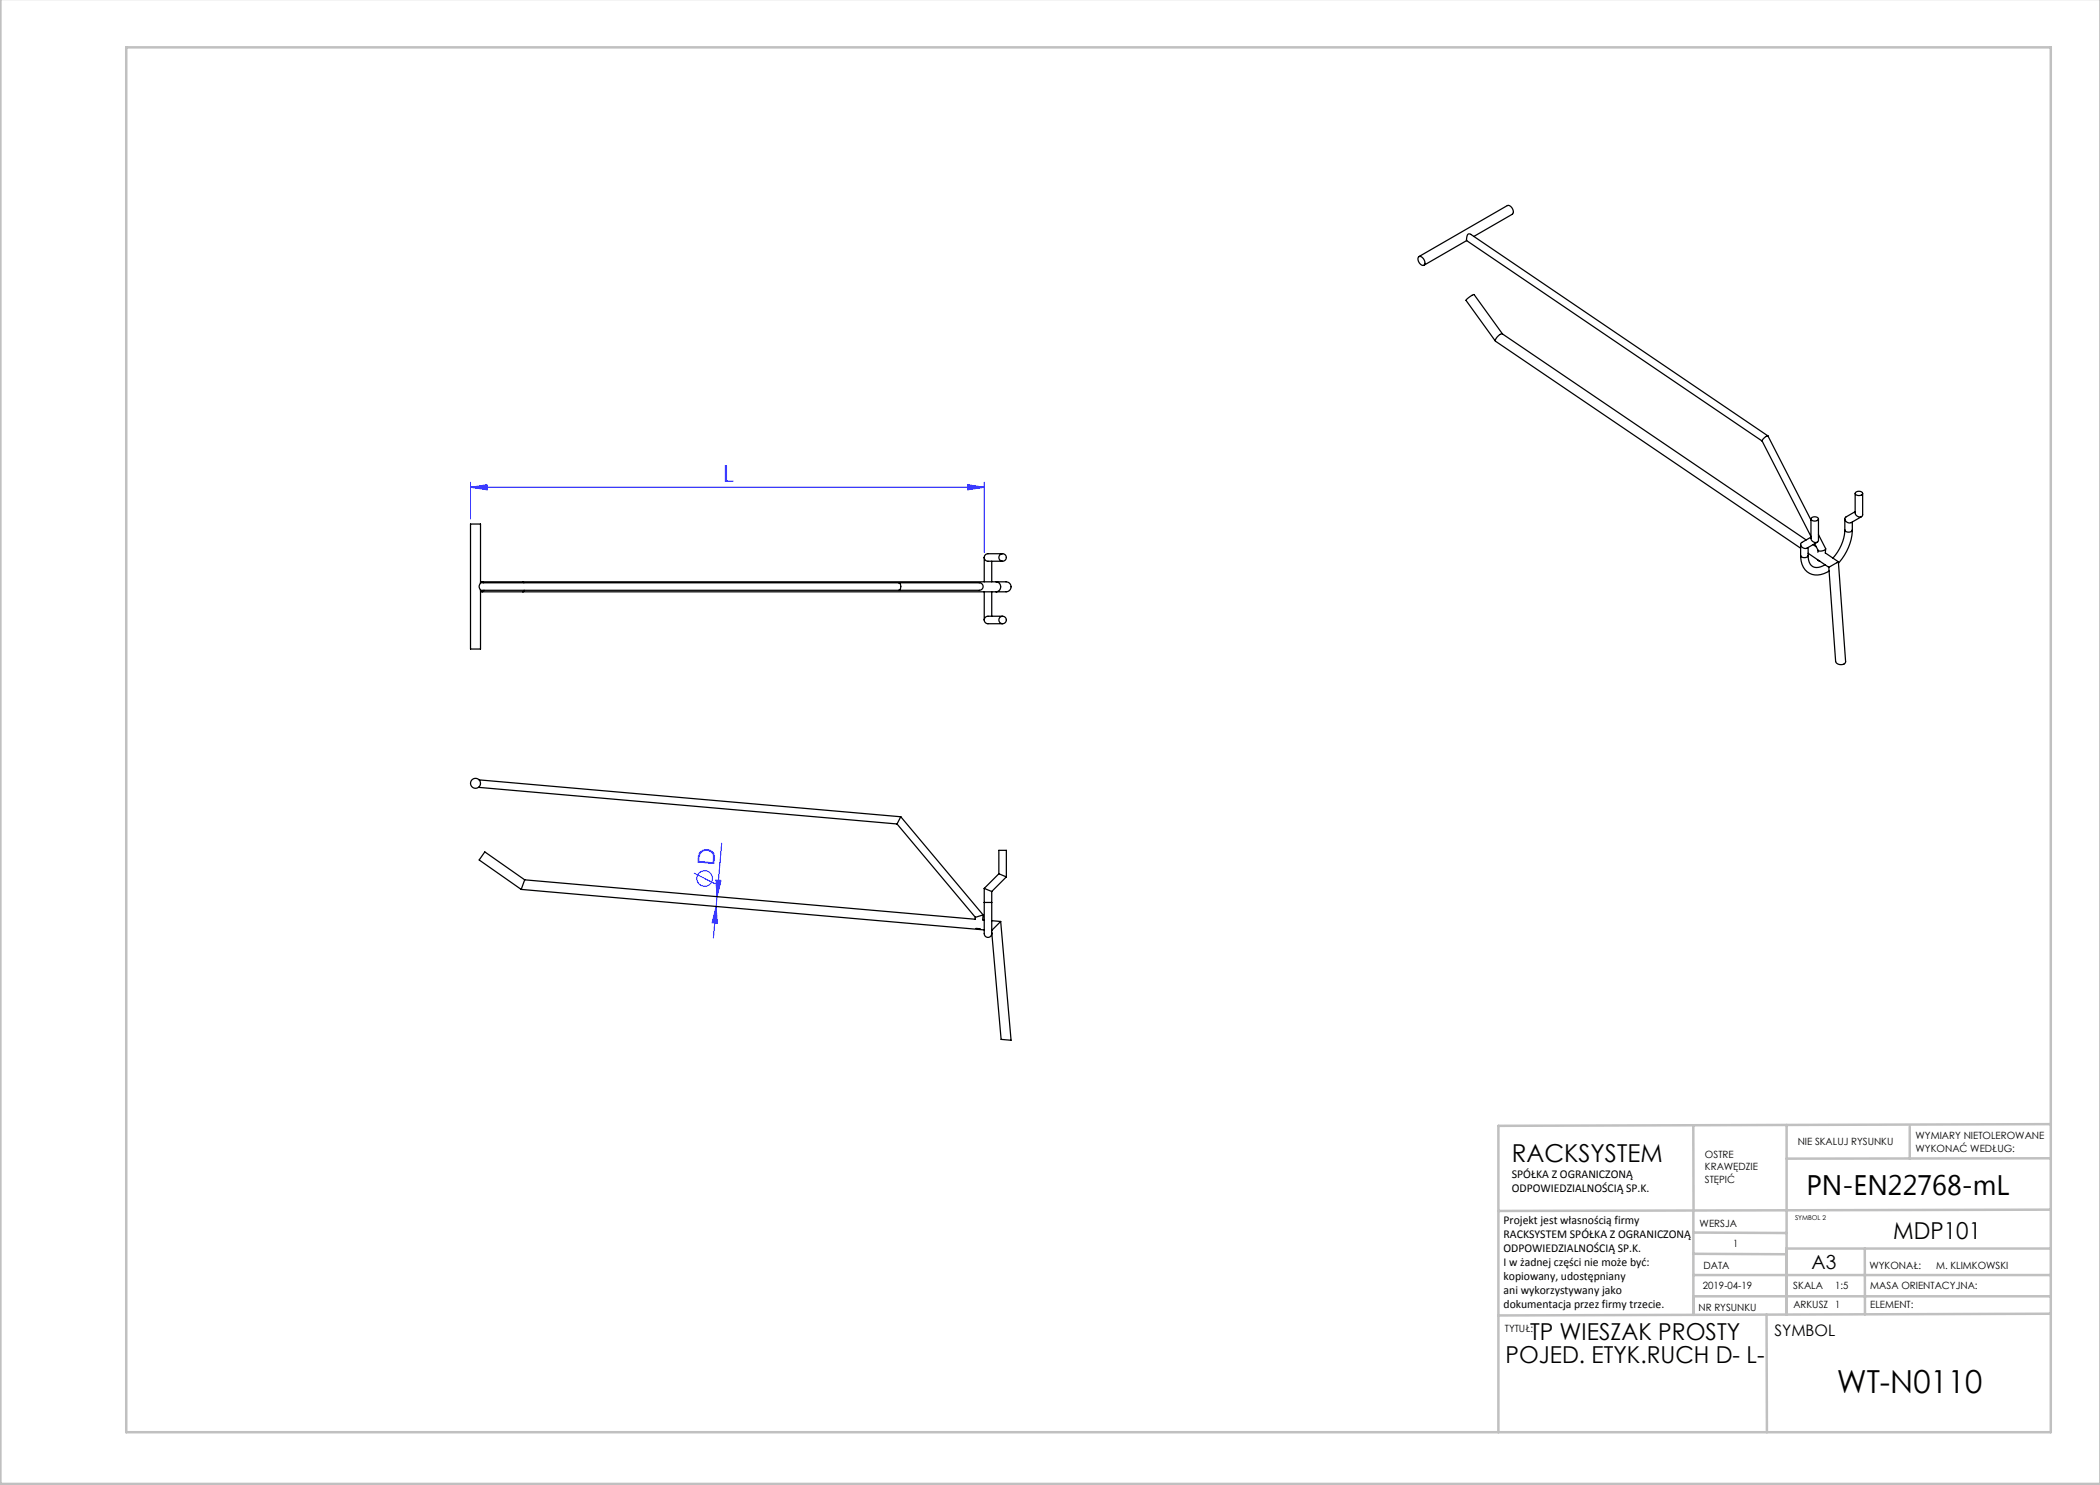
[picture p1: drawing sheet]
<svg xmlns="http://www.w3.org/2000/svg" width="420mm" height="297mm" viewBox="0 0 420 297" stroke-linecap="round" stroke-linejoin="round" font-family="sans-serif">
<g fill="none" stroke="#00f" stroke-width=".2">
<path d="M94.1 97.5l3.3-.6v1.1zM94.1 96.5v7.3M94.1 97.5h102.7M193.5 96.9l3.3 .6-3.3 .5zM196.8 96.5v14M138.8 174.6l4.3 2.2M143.2 176l1 .1-.8 3.2zM144.3 168.6l-1.6 19M143.2 181.3l.2 3.3-1-.1z"/>
<circle cx="140.9" cy="175.7" r="1.56"/>
</g>
<g fill="none" stroke="#c0c0c0" stroke-width=".5">
<path d="M.1 -.1v296.9h419.9M25.2 9.5h385v276.9h-385zM338.7 225.2v16.9M357.3 225v37.9M382 225.4v6.3M410.1 224.8l-110.4 .4v61.2M410.1 231.7h-52.8M338.7 259.3h71.5M338.7 255h71.5M338.7 250.8l18.6 .1M338.7 246.5l18.6 .1M338.7 242.1v20.9"/>
<path d="M373 249.7v13.2M410.1 241.9l-110.4 .3M410.2 249.7h-52.9v13.2M353.3 262.9l.1 23.5M410.2 262.7l-110.5 .4"/>
</g>
<g fill="#00f">
<path d="M193.5 96.9l3.3 .6-3.3 .5zM94.1 97.5l3.3-.6v1.1z"/>
<path d="M143.2 176l1 .1-.8 3.2zM143.2 181.3l.2 3.3-1-.1z"/>
</g>
<g fill="none" stroke="#000" stroke-width=".25">
<path d="M283.8 51.3a1.15 1.15 0 0 1 1 1.7 1.15 1.15 0 0 1-1-1.7zM293.3 59.9l.9-.7 .6-.3 5.7 7.9a1.56 1.56 0 0 0-1.4 1.4l-5.9-8.1zM293.3 48.1l-8.5 4.9M294.2 46.9l-.1-.1a.76 .76 0 0 0-.8 1.1v.2l59.1 40.1M294.2 46.9l59.4 40.3M294.8 47.3l7.7-4.5a1.15 1.15 0 0 0-1-1.7l-17.7 10.2M299.1 68.3l61 41.3M300.5 66.8l60.7 41.2M371 98.7v3.9a.8 .8 0 0 0 .6 .7 .8 .8 0 0 0 .9-.4v-4.2M371.1 98.5l.7-.2a.54 .54 0 0 1 .7 .5l-.7 .3a.54 .54 0 0 1-.7-.6zM96.1 116.6a1.14 1.14 0 0 0 0 1.5M96.1 116.6v-11.8h-2v25h2v-11.7"/>
<path d="M96.1 116.6h99.7a.75 .75 0 0 1 .8 .7 .75 .75 0 0 1-.8 .8h-99.7M96.1 116.5a.37 .37 0 0 1 .6 .1M96.4 116.4h104.8a1 1 0 0 1 1 1 1 1 0 0 1-1 1h-104.8M96.8 118.1a.4 .4 0 0 1-.7 .1M104.6 116.4l.2 .2M104.8 118.1l-.2 .3M179.8 116.6a.94 .94 0 0 1 0 1.5M196.8 111.5v4.9M196.8 118.4v5.6M196.8 111.5a.75 .75 0 0 0 .8 .7h2.9M198.3 118.4v4.8M198.3 112.2v4.2"/>
<path d="M199.2 116.4a1 1 0 0 1 .9 1 1 1 0 0 1-.9 1M200.5 110.7h-2.9a.75 .75 0 0 0-.8 .8M360.1 111.1a3.4 3.4 0 0 0 4.1 3.8l1.6-.7M360.1 111.1a.87 .87 0 0 0 1.5 0M360.1 108.9v2.2M361.6 111.1a1.94 1.94 0 0 0 2 2.4l1.4-.5M361.6 109.5v1.6M361.6 110.7l4.2 2.8M362.2 104l-8.6-16.8a1.61 1.61 0 0 0-1.2 1l9.8 19.1M362.2 103.8v4.1l.5 .5h.8M362.2 107.4l-1.9 1.1a.79 .79 0 0 0 .1 1 .79 .79 0 0 0 1 .1l2.1-1.2M362.2 103.6l.7-.2a.54 .54 0 0 1 .7 .6l-.7 .2a.54 .54 0 0 1-.7-.6z"/>
<path d="M362.6 108.9l.7 .5M363.5 111.9l.5 .4M363.6 110v.5M363.7 106.9l1.4 2.8a1.13 1.13 0 0 1-1.5 .4l-.7-1.4M363.7 103.8v4.2l-.2 .4M365.1 109.8v.8l2.6 1.8M367.7 112.4l-1.9 1.1M367.7 112.4l1.4 19.9a1.1 1.1 0 0 1-1 .6 1.1 1.1 0 0 1-1-.6l-1.3-18.8M369 106a9.1 9.1 0 0 1-2.4 5.6M369 106a.87 .87 0 0 0 1.5 0M369 103.8v2.2M370.5 106a10.5 10.5 0 0 1-2.8 6.6"/>
<path d="M370.5 104.4v1.6M371 102.3l-1.8 1.1a.79 .79 0 0 0 .1 1 .79 .79 0 0 0 .9 .1l2.1-1.2M196.8 124a.75 .75 0 0 0 .8 .7h2.9M200.5 123.2h-2.9a.75 .75 0 0 0-.8 .8M95.7 157.5l83.7 7.3M95.8 156l84.4 7.4M104.2 177.9l92.6 8.1M104.9 176l-7.9-5.6-1.2 1.6 8.4 5.9M104.9 176l-.7 1.9M104.9 176l90.1 7.8 .1-.3M179.4 164.8l15.7 18.7M180.2 163.4l-.8 1.4"/>
<path d="M180.2 163.4l16.4 19.6M196.8 177.7l1.5 .6M196.8 177.7v2.8M198.3 178.3v2.2M199.8 174.8l1.5 .6M199.8 174.8v-4.7h1.5v5.3M199.8 174.8l-3 2.9M201.3 175.4l-3 2.9M195.2 185.7l.9 .1M196.6 183l-1.5 .5M196.6 183l-.1 1h.3M196.8 180.5v5.1a1.89 1.89 0 0 0 .4 1.8 .83 .83 0 0 0 .9-.2 .83 .83 0 0 0 .2-.9v-5.8"/>
<path d="M196.8 180.5h1.5M198.3 184.1l1.8 .2M200.1 184.3l-1.8 1.8M200.1 184.3l2.1 23.8-2-.2-1.9-21.5"/>
<circle cx="200.5" cy="111.5" r=".75"/>
<circle cx="200.5" cy="124" r=".75"/>
<circle cx="95.1" cy="156.7" r="1"/>
</g>
<text font-size="6.3" x="367.4" y="278.5">WT-N0110</text>
<text font-size="5.6" x="361.3" y="239.1">PN-EN22768-mL</text>
<text font-size="4.9" x="302.4" y="232.4">RACKSYSTEM</text>
<g font-size="4.7" fill="#00f">
<text x="144.7" y="96.4">L</text>
<text x="142.9" y="173.3" transform="rotate(-85 142.9 173.3)">D</text>
</g>
<g font-size="4.7">
<text x="378.6" y="247.8">MDP101</text>
<text x="306" y="268.1">TP WIESZAK PROSTY</text>
<text x="301.1" y="272.6">POJED. ETYK.RUCH D- L-</text>
</g>
<text font-size="3.9" x="362.3" y="253.8">A3</text>
<text font-size="3.2" x="354.9" y="267.2">SYMBOL</text>
<g font-size="2.4">
<text x="302.4" y="235.6">SPÓŁKA Z OGRANICZONĄ</text>
<text x="302.4" y="238.4">ODPOWIEDZIALNOŚCIĄ SP.K.</text>
<text x="300.7" y="244.7">Projekt jest własnością firmy</text>
<text x="300.7" y="247.5">RACKSYSTEM SPÓŁKA Z OGRANICZONĄ</text>
<text x="300.7" y="250.3">ODPOWIEDZIALNOŚCIĄ SP.K.</text>
<text x="300.7" y="253.1">I w żadnej części nie może być:</text>
<text x="300.7" y="256">kopiowany, udostępniany</text>
<text x="300.7" y="258.8">ani wykorzystywany jako</text>
<text x="300.7" y="261.6">dokumentacja przez firmy trzecie.</text>
</g>
<g font-size="2">
<text x="383.1" y="227.9">WYMIARY NIETOLEROWANE</text>
<text x="341" y="231.6">OSTRE</text>
<text x="359.5" y="228.9">NIE SKALUJ RYSUNKU</text>
<text x="383.1" y="230.4">WYKONAĆ WEDŁUG:</text>
<text x="341" y="234.1">KRAWĘDZIE</text>
<text x="341" y="236.6">STĘPIĆ</text>
<text x="339.9" y="245.4">WERSJA</text>
<text x="346.6" y="249.5">1</text>
<text x="340.6" y="257.7">2019-04-19</text>
<text x="340.7" y="253.8">DATA</text>
<text x="358.7" y="257.7">SKALA</text>
<text x="367" y="257.7">1:5</text>
<text x="373.9" y="253.8">WYKONAŁ:</text>
<text x="374.1" y="257.7">MASA ORIENTACYJNA:</text>
<text x="387.2" y="253.8">M. KLIMKOWSKI</text>
<text x="339.7" y="262.3">NR RYSUNKU</text>
<text x="358.7" y="261.7">ARKUSZ 1</text>
<text x="374.1" y="261.7">ELEMENT:</text>
<text x="301" y="266.4">TYTUŁ:</text>
</g>
<text font-size="1.3" x="359" y="244">SYMBOL 2</text>
</svg>
